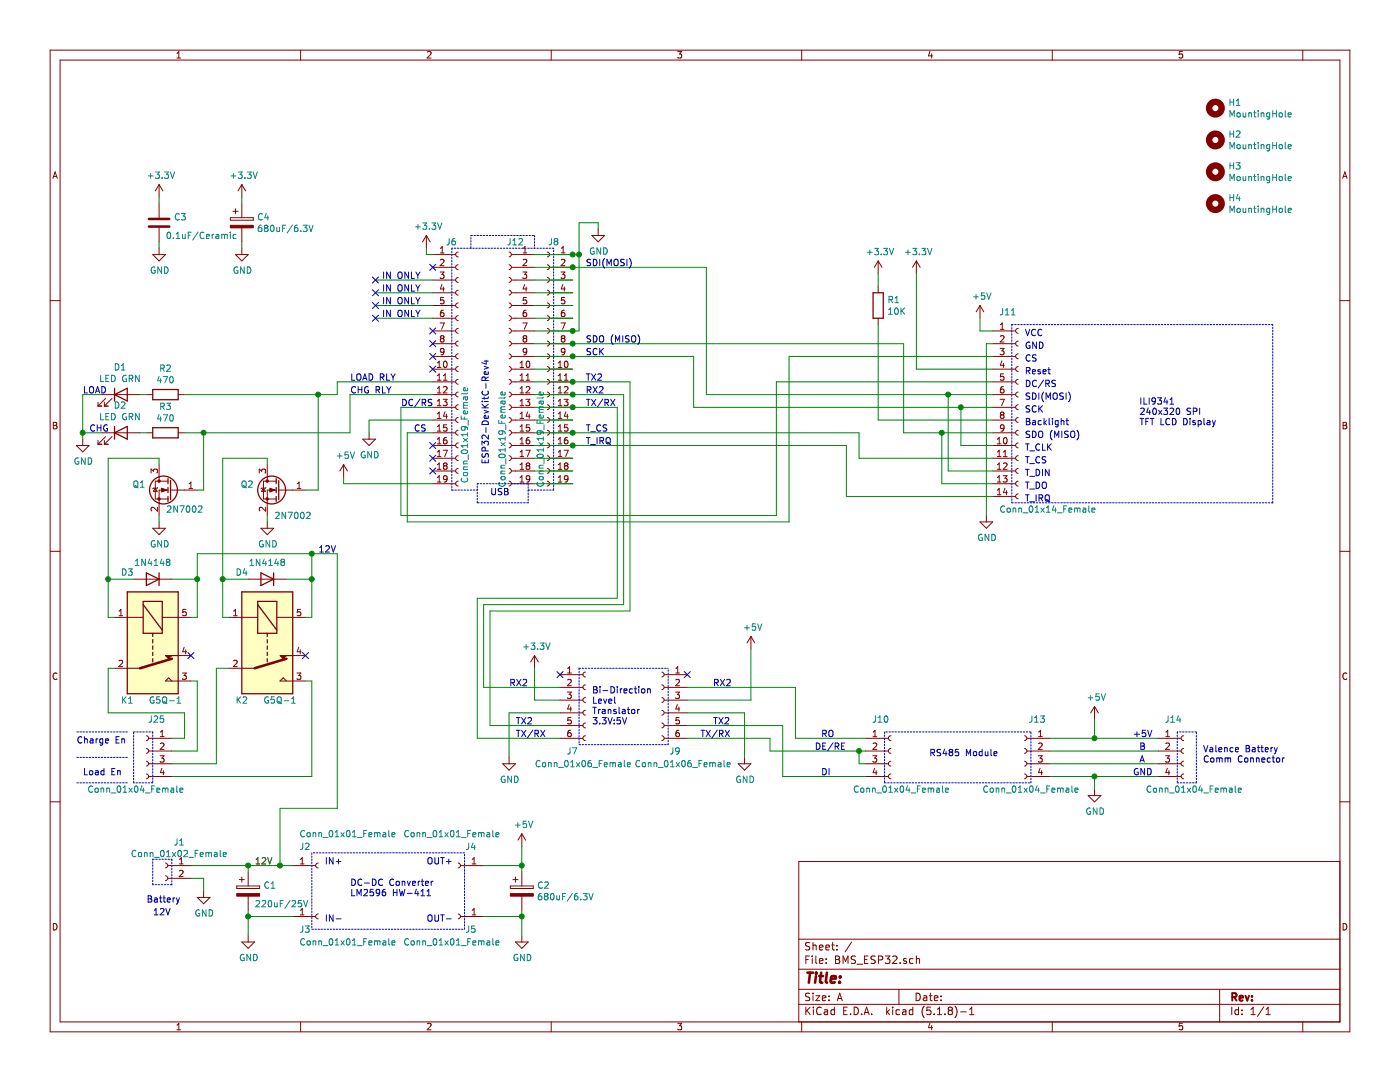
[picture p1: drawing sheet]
EESchema Schematic File Version 4
EELAYER 30 0
EELAYER END
$Descr A 11000 8500
encoding utf-8
Sheet 1 1
Title ""
Date ""
Rev ""
Comp ""
Comment1 ""
Comment2 ""
Comment3 ""
Comment4 ""
$EndDescr
$Comp
L Connector:Conn_01x14_Female J11
U 1 1
P 8000 3200
F 0 "J11" H 7850 3950 50  0000 L CNN
F 1 "Conn_01x14_Female" H 7850 2400 50  0000 L CNN
F 2 "Connector_PinSocket_2.54mm:PinSocket_1x14_P2.54mm_Vertical" H 8000 3200 50  0001 C CNN
F 3 "~" H 8000 3200 50  0001 C CNN
	1    8000 3200
	1    0    0    -1  
$EndComp
$Comp
L Connector:Conn_01x04_Female J10
U 1 1
P 7000 5900
F 0 "J10" H 6850 6150 50  0000 L CNN
F 1 "Conn_01x04_Female" H 6700 5600 50  0000 L CNN
F 2 "Connector_PinSocket_2.54mm:PinSocket_1x04_P2.54mm_Vertical" H 7000 5900 50  0001 C CNN
F 3 "~" H 7000 5900 50  0001 C CNN
	1    7000 5900
	1    0    0    -1  
$EndComp
$Comp
L Connector:Conn_01x04_Female J13
U 1 1
P 8050 5900
F 0 "J13" H 7950 6150 50  0000 C CNN
F 1 "Conn_01x04_Female" H 8000 5600 50  0000 C CNN
F 2 "Connector_PinSocket_2.54mm:PinSocket_1x04_P2.54mm_Vertical" H 8050 5900 50  0001 C CNN
F 3 "~" H 8050 5900 50  0001 C CNN
	1    8050 5900
	-1   0    0    -1  
$EndComp
$Comp
L Connector:Conn_01x04_Female J14
U 1 1
P 9300 5900
F 0 "J14" H 9150 6150 50  0000 L CNN
F 1 "Conn_01x04_Female" H 9000 5600 50  0000 L CNN
F 2 "TerminalBlock_Phoenix:TerminalBlock_Phoenix_MKDS-1,5-4-5.08_1x04_P5.08mm_Horizontal" H 9300 5900 50  0001 C CNN
F 3 "~" H 9300 5900 50  0001 C CNN
	1    9300 5900
	1    0    0    -1  
$EndComp
$Comp
L Device:CP C1
U 1 1
P 1950 7000
F 0 "C1" H 2068 7046 50  0000 L CNN
F 1 "220uF/25V" H 2000 6900 50  0000 L CNN
F 2 "Capacitor_THT:CP_Radial_D7.5mm_P2.50mm" H 1988 6850 50  0001 C CNN
F 3 "~" H 1950 7000 50  0001 C CNN
	1    1950 7000
	1    0    0    -1  
$EndComp
$Comp
L Device:CP C2
U 1 1
P 4100 7000
F 0 "C2" H 4218 7046 50  0000 L CNN
F 1 "680uF/6.3V" H 4218 6955 50  0000 L CNN
F 2 "Capacitor_THT:CP_Radial_D7.5mm_P2.50mm" H 4138 6850 50  0001 C CNN
F 3 "~" H 4100 7000 50  0001 C CNN
	1    4100 7000
	1    0    0    -1  
$EndComp
Text Notes 9450 6000 0    50   ~ 0
Valence Battery\nComm Connector
Text Notes 7300 5950 0    50   ~ 0
RS485 Module
Text Notes 8950 3350 0    50   ~ 0
ILI9341\n240x320 SPI\nTFT LCD Display
$Comp
L Connector:Conn_01x01_Female J2
U 1 1
P 2500 6800
F 0 "J2" H 2350 6950 50  0000 L CNN
F 1 "Conn_01x01_Female" H 2350 7050 50  0000 L CNN
F 2 "Connector_PinSocket_2.54mm:PinSocket_1x01_P2.54mm_Vertical" H 2500 6800 50  0001 C CNN
F 3 "~" H 2500 6800 50  0001 C CNN
	1    2500 6800
	1    0    0    -1  
$EndComp
$Comp
L Connector:Conn_01x01_Female J3
U 1 1
P 2500 7200
F 0 "J3" H 2350 7100 50  0000 L CNN
F 1 "Conn_01x01_Female" H 2350 7000 50  0000 L CNN
F 2 "Connector_PinSocket_2.54mm:PinSocket_1x01_P2.54mm_Vertical" H 2500 7200 50  0001 C CNN
F 3 "~" H 2500 7200 50  0001 C CNN
	1    2500 7200
	1    0    0    -1  
$EndComp
$Comp
L Connector:Conn_01x01_Female J4
U 1 1
P 3600 6800
F 0 "J4" H 3500 6950 50  0000 C CNN
F 1 "Conn_01x01_Female" H 3650 7050 50  0000 C CNN
F 2 "Connector_PinSocket_2.54mm:PinSocket_1x01_P2.54mm_Vertical" H 3600 6800 50  0001 C CNN
F 3 "~" H 3600 6800 50  0001 C CNN
	1    3600 6800
	-1   0    0    -1  
$EndComp
$Comp
L Connector:Conn_01x01_Female J5
U 1 1
P 3600 7200
F 0 "J5" H 3500 7100 50  0000 C CNN
F 1 "Conn_01x01_Female" H 3650 7000 50  0000 C CNN
F 2 "Connector_PinSocket_2.54mm:PinSocket_1x01_P2.54mm_Vertical" H 3600 7200 50  0001 C CNN
F 3 "~" H 3600 7200 50  0001 C CNN
	1    3600 7200
	-1   0    0    -1  
$EndComp
Text Notes 2750 7050 0    50   ~ 0
DC-DC Converter\nLM2596 HW-411
Text Notes 2550 6800 0    50   ~ 0
IN+
Text Notes 2550 7250 0    50   ~ 0
IN-
Text Notes 3350 6800 0    50   ~ 0
OUT+
Text Notes 3350 7250 0    50   ~ 0
OUT-
Text Notes 4650 5700 0    50   ~ 0
Bi-Direction\nLevel\nTranslator\n3.3V:5V
Wire Wire Line
	4100 6800 4100 6850
Wire Wire Line
	4100 7200 4100 7150
$Comp
L Connector:Conn_01x06_Female J7
U 1 1
P 4600 5500
F 0 "J7" H 4450 5100 50  0000 L CNN
F 1 "Conn_01x06_Female" H 4200 5000 50  0000 L CNN
F 2 "Connector_PinSocket_2.54mm:PinSocket_1x06_P2.54mm_Vertical" H 4600 5500 50  0001 C CNN
F 3 "~" H 4600 5500 50  0001 C CNN
	1    4600 5500
	1    0    0    -1  
$EndComp
$Comp
L Connector:Conn_01x06_Female J9
U 1 1
P 5200 5500
F 0 "J9" H 5050 5100 50  0000 L CNN
F 1 "Conn_01x06_Female" H 4650 5000 50  0000 L CNN
F 2 "Connector_PinSocket_2.54mm:PinSocket_1x06_P2.54mm_Vertical" H 5200 5500 50  0001 C CNN
F 3 "~" H 5200 5500 50  0001 C CNN
	1    5200 5500
	-1   0    0    -1  
$EndComp
Wire Wire Line
	5850 5600 5400 5600
Wire Wire Line
	1950 7200 1950 7150
Wire Wire Line
	2300 6800 2200 6800
Wire Wire Line
	1950 6800 1950 6850
Wire Wire Line
	6800 6000 6750 6000
Wire Wire Line
	6750 6000 6750 5900
Wire Wire Line
	6750 5900 6800 5900
Wire Wire Line
	5400 5400 6250 5400
Wire Wire Line
	5400 5800 6050 5800
Wire Wire Line
	6750 5900 6050 5900
Wire Wire Line
	6050 5900 6050 5800
Connection ~ 6750 5900
Wire Wire Line
	5400 5700 6150 5700
Wire Wire Line
	6150 5700 6150 6100
Wire Wire Line
	6150 6100 6800 6100
Wire Wire Line
	4400 5700 3850 5700
Wire Wire Line
	4400 5800 3750 5800
$Comp
L power:GND #PWR02
U 1 1
P 1950 7350
F 0 "#PWR02" H 1950 7100 50  0001 C CNN
F 1 "GND" H 1955 7177 50  0000 C CNN
F 2 "" H 1950 7350 50  0001 C CNN
F 3 "" H 1950 7350 50  0001 C CNN
	1    1950 7350
	1    0    0    -1  
$EndComp
$Comp
L power:GND #PWR05
U 1 1
P 4100 7350
F 0 "#PWR05" H 4100 7100 50  0001 C CNN
F 1 "GND" H 4105 7177 50  0000 C CNN
F 2 "" H 4100 7350 50  0001 C CNN
F 3 "" H 4100 7350 50  0001 C CNN
	1    4100 7350
	1    0    0    -1  
$EndComp
$Comp
L power:GND #PWR04
U 1 1
P 4000 5950
F 0 "#PWR04" H 4000 5700 50  0001 C CNN
F 1 "GND" H 4005 5777 50  0000 C CNN
F 2 "" H 4000 5950 50  0001 C CNN
F 3 "" H 4000 5950 50  0001 C CNN
	1    4000 5950
	1    0    0    -1  
$EndComp
Wire Wire Line
	4000 5950 4000 5600
Wire Wire Line
	4000 5600 4400 5600
Wire Wire Line
	8250 6100 8600 6100
Wire Wire Line
	3800 7200 4100 7200
$Comp
L power:GND #PWR06
U 1 1
P 5850 5950
F 0 "#PWR06" H 5850 5700 50  0001 C CNN
F 1 "GND" H 5855 5777 50  0000 C CNN
F 2 "" H 5850 5950 50  0001 C CNN
F 3 "" H 5850 5950 50  0001 C CNN
	1    5850 5950
	1    0    0    -1  
$EndComp
$Comp
L power:GND #PWR09
U 1 1
P 8600 6200
F 0 "#PWR09" H 8600 5950 50  0001 C CNN
F 1 "GND" H 8605 6027 50  0000 C CNN
F 2 "" H 8600 6200 50  0001 C CNN
F 3 "" H 8600 6200 50  0001 C CNN
	1    8600 6200
	1    0    0    -1  
$EndComp
$Comp
L power:GND #PWR08
U 1 1
P 7750 4050
F 0 "#PWR08" H 7750 3800 50  0001 C CNN
F 1 "GND" H 7755 3877 50  0000 C CNN
F 2 "" H 7750 4050 50  0001 C CNN
F 3 "" H 7750 4050 50  0001 C CNN
	1    7750 4050
	1    0    0    -1  
$EndComp
Wire Wire Line
	5850 5950 5850 5600
Wire Wire Line
	8600 6200 8600 6100
Wire Wire Line
	4100 7350 4100 7200
Connection ~ 4100 7200
Wire Wire Line
	1950 7350 1950 7200
Connection ~ 1950 7200
$Comp
L Connector:Conn_01x02_Female J1
U 1 1
P 1300 6800
F 0 "J1" H 1192 6985 50  0000 C CNN
F 1 "Conn_01x02_Female" H 1192 6894 50  0000 C CNN
F 2 "TerminalBlock_Phoenix:TerminalBlock_Phoenix_MKDS-1,5-2-5.08_1x02_P5.08mm_Horizontal" H 1300 6800 50  0001 C CNN
F 3 "~" H 1300 6800 50  0001 C CNN
	1    1300 6800
	-1   0    0    -1  
$EndComp
Text Notes 1150 7100 0    50   ~ 0
Battery
$Comp
L power:GND #PWR01
U 1 1
P 1600 7000
F 0 "#PWR01" H 1600 6750 50  0001 C CNN
F 1 "GND" H 1605 6827 50  0000 C CNN
F 2 "" H 1600 7000 50  0001 C CNN
F 3 "" H 1600 7000 50  0001 C CNN
	1    1600 7000
	1    0    0    -1  
$EndComp
Wire Wire Line
	1500 6800 1950 6800
Connection ~ 1950 6800
Wire Wire Line
	1500 6900 1600 6900
Wire Wire Line
	1600 6900 1600 7000
$Comp
L Device:R R1
U 1 1
P 6900 2400
F 0 "R1" H 6970 2446 50  0000 L CNN
F 1 "10K" H 6970 2355 50  0000 L CNN
F 2 "Resistor_THT:R_Axial_DIN0309_L9.0mm_D3.2mm_P12.70mm_Horizontal" V 6830 2400 50  0001 C CNN
F 3 "~" H 6900 2400 50  0001 C CNN
	1    6900 2400
	1    0    0    -1  
$EndComp
Text Notes 8050 2850 0    50   ~ 0
CS
Text Notes 8050 2950 0    50   ~ 0
Reset
Text Notes 8050 2650 0    50   ~ 0
VCC
Text Notes 8050 3050 0    50   ~ 0
DC/RS
Text Notes 8050 3150 0    50   ~ 0
SDI(MOSI)
Text Notes 8050 3250 0    50   ~ 0
SCK
Text Notes 8050 3350 0    50   ~ 0
Backlight
Text Notes 8050 3450 0    50   ~ 0
SDO (MISO)
Text Notes 8900 5800 0    50   ~ 0
+5V
Text Notes 8900 6100 0    50   ~ 0
GND
Text Notes 8950 6000 0    50   ~ 0
A
Text Notes 8950 5900 0    50   ~ 0
B
Text Notes 6450 6100 0    50   ~ 0
DI
Text Notes 6450 5800 0    50   ~ 0
RO
Text Notes 6400 5900 0    50   ~ 0
DE/RE
Text Notes 4000 5400 0    50   ~ 0
RX2
Text Notes 4050 5700 0    50   ~ 0
TX2
Text Notes 4050 5800 0    50   ~ 0
TX/RX
Wire Wire Line
	7750 4050 7750 2700
Wire Wire Line
	7750 2700 7800 2700
Text Notes 8050 2750 0    50   ~ 0
GND
Wire Wire Line
	7800 3500 7550 3500
Wire Wire Line
	7800 3700 7450 3700
Wire Wire Line
	7800 3800 7400 3800
$Comp
L Mechanical:MountingHole H1
U 1 1
P 9550 850
F 0 "H1" H 9650 896 50  0000 L CNN
F 1 "MountingHole" H 9650 805 50  0000 L CNN
F 2 "MountingHole:MountingHole_3.5mm" H 9550 850 50  0001 C CNN
F 3 "~" H 9550 850 50  0001 C CNN
	1    9550 850 
	1    0    0    -1  
$EndComp
$Comp
L Mechanical:MountingHole H2
U 1 1
P 9550 1100
F 0 "H2" H 9650 1146 50  0000 L CNN
F 1 "MountingHole" H 9650 1055 50  0000 L CNN
F 2 "MountingHole:MountingHole_3.5mm" H 9550 1100 50  0001 C CNN
F 3 "~" H 9550 1100 50  0001 C CNN
	1    9550 1100
	1    0    0    -1  
$EndComp
$Comp
L Mechanical:MountingHole H3
U 1 1
P 9550 1350
F 0 "H3" H 9650 1396 50  0000 L CNN
F 1 "MountingHole" H 9650 1305 50  0000 L CNN
F 2 "MountingHole:MountingHole_3.5mm" H 9550 1350 50  0001 C CNN
F 3 "~" H 9550 1350 50  0001 C CNN
	1    9550 1350
	1    0    0    -1  
$EndComp
$Comp
L Mechanical:MountingHole H4
U 1 1
P 9550 1600
F 0 "H4" H 9650 1646 50  0000 L CNN
F 1 "MountingHole" H 9650 1555 50  0000 L CNN
F 2 "MountingHole:MountingHole_3.5mm" H 9550 1600 50  0001 C CNN
F 3 "~" H 9550 1600 50  0001 C CNN
	1    9550 1600
	1    0    0    -1  
$EndComp
$Comp
L Connector:Conn_01x04_Female J25
U 1 1
P 1150 5900
F 0 "J25" H 1000 6150 50  0000 L CNN
F 1 "Conn_01x04_Female" H 850 5600 50  0000 L CNN
F 2 "TerminalBlock_Phoenix:TerminalBlock_Phoenix_MKDS-1,5-4-5.08_1x04_P5.08mm_Horizontal" H 1150 5900 50  0001 C CNN
F 3 "~" H 1150 5900 50  0001 C CNN
	1    1150 5900
	-1   0    0    -1  
$EndComp
Text Notes 600  5850 0    50   ~ 0
Charge En
Text Notes 650  6100 0    50   ~ 0
Load En
$Comp
L Relay:G5Q-1 K1
U 1 1
P 1200 5050
F 0 "K1" V 1650 4850 50  0000 C CNN
F 1 "G5Q-1" V 1650 5150 50  0000 C CNN
F 2 "Relay_THT:Relay_SPDT_Omron-G5Q-1" H 1650 5000 50  0001 L CNN
F 3 "https://www.omron.com/ecb/products/pdf/en-g5q.pdf" H 1200 5050 50  0001 L CNN
	1    1200 5050
	0    1    1    0   
$EndComp
$Comp
L Relay:G5Q-1 K2
U 1 1
P 2100 5050
F 0 "K2" V 2550 4850 50  0000 C CNN
F 1 "G5Q-1" V 2550 5150 50  0000 C CNN
F 2 "Relay_THT:Relay_SPDT_Omron-G5Q-1" H 2550 5000 50  0001 L CNN
F 3 "https://www.omron.com/ecb/products/pdf/en-g5q.pdf" H 2100 5050 50  0001 L CNN
	1    2100 5050
	0    1    1    0   
$EndComp
Wire Wire Line
	900  5250 850  5250
Wire Wire Line
	850  5250 850  5600
Wire Wire Line
	850  5600 1450 5600
Wire Wire Line
	1450 5600 1450 5800
Wire Wire Line
	1450 5800 1350 5800
Wire Wire Line
	1500 5350 1550 5350
Wire Wire Line
	1550 5350 1550 5900
Wire Wire Line
	1550 5900 1350 5900
Wire Wire Line
	1800 5250 1700 5250
Wire Wire Line
	1700 5250 1700 6000
Wire Wire Line
	1700 6000 1350 6000
Wire Wire Line
	2400 5350 2450 5350
Wire Wire Line
	2450 5350 2450 6100
Wire Wire Line
	2450 6100 1350 6100
$Comp
L power:GND #PWR012
U 1 1
P 1250 4100
F 0 "#PWR012" H 1250 3850 50  0001 C CNN
F 1 "GND" H 1255 3927 50  0000 C CNN
F 2 "" H 1250 4100 50  0001 C CNN
F 3 "" H 1250 4100 50  0001 C CNN
	1    1250 4100
	1    0    0    -1  
$EndComp
$Comp
L power:GND #PWR013
U 1 1
P 2100 4100
F 0 "#PWR013" H 2100 3850 50  0001 C CNN
F 1 "GND" H 2105 3927 50  0000 C CNN
F 2 "" H 2100 4100 50  0001 C CNN
F 3 "" H 2100 4100 50  0001 C CNN
	1    2100 4100
	1    0    0    -1  
$EndComp
Wire Wire Line
	1250 4050 1250 4100
Wire Wire Line
	2100 4050 2100 4100
$Comp
L Transistor_FET:2N7002 Q1
U 1 1
P 1350 3850
F 0 "Q1" H 1555 3896 50  0000 L CNN
F 1 "2N7002" H 1100 3700 50  0000 L CNN
F 2 "Package_TO_SOT_SMD:SOT-23" H 1550 3775 50  0001 L CIN
F 3 "https://www.onsemi.com/pub/Collateral/NDS7002A-D.PDF" H 1350 3850 50  0001 L CNN
	1    1350 3850
	-1   0    0    -1  
$EndComp
$Comp
L Transistor_FET:2N7002 Q2
U 1 1
P 2200 3850
F 0 "Q2" H 2405 3896 50  0000 L CNN
F 1 "2N7002" H 1950 3650 50  0000 L CNN
F 2 "Package_TO_SOT_SMD:SOT-23" H 2400 3775 50  0001 L CIN
F 3 "https://www.onsemi.com/pub/Collateral/NDS7002A-D.PDF" H 2200 3850 50  0001 L CNN
	1    2200 3850
	-1   0    0    -1  
$EndComp
$Comp
L Diode:1N4148 D3
U 1 1
P 1200 4550
F 0 "D3" H 1400 4500 50  0000 C CNN
F 1 "1N4148" H 1200 4424 50  0000 C CNN
F 2 "Diode_THT:D_DO-35_SOD27_P7.62mm_Horizontal" H 1200 4375 50  0001 C CNN
F 3 "https://assets.nexperia.com/documents/data-sheet/1N4148_1N4448.pdf" H 1200 4550 50  0001 C CNN
	1    1200 4550
	-1   0    0    1   
$EndComp
$Comp
L Diode:1N4148 D4
U 1 1
P 2100 4550
F 0 "D4" H 2300 4500 50  0000 C CNN
F 1 "1N4148" H 2100 4424 50  0000 C CNN
F 2 "Diode_THT:D_DO-35_SOD27_P7.62mm_Horizontal" H 2100 4375 50  0001 C CNN
F 3 "https://assets.nexperia.com/documents/data-sheet/1N4148_1N4448.pdf" H 2100 4550 50  0001 C CNN
	1    2100 4550
	-1   0    0    1   
$EndComp
Wire Wire Line
	1350 4550 1550 4550
Wire Wire Line
	1550 4550 1550 4850
Wire Wire Line
	1550 4850 1500 4850
Wire Wire Line
	2250 4550 2450 4550
Wire Wire Line
	2450 4550 2450 4850
Wire Wire Line
	2450 4850 2400 4850
Wire Wire Line
	1800 4850 1750 4850
Wire Wire Line
	1750 4850 1750 4550
Wire Wire Line
	1750 4550 1950 4550
Wire Wire Line
	900  4850 850  4850
Wire Wire Line
	850  4850 850  4550
Wire Wire Line
	850  4550 1050 4550
Wire Wire Line
	1250 3650 1250 3600
Wire Wire Line
	1250 3600 850  3600
Wire Wire Line
	850  3600 850  4550
Connection ~ 850  4550
Wire Wire Line
	2100 3650 2100 3600
Wire Wire Line
	2100 3600 1750 3600
Wire Wire Line
	1750 3600 1750 4550
Connection ~ 1750 4550
Wire Wire Line
	1550 4550 1550 4350
Wire Wire Line
	1550 4350 2450 4350
Wire Wire Line
	2450 4350 2450 4550
Connection ~ 1550 4550
Connection ~ 2450 4550
Wire Wire Line
	2450 4350 2650 4350
Wire Wire Line
	2650 4350 2650 6350
Connection ~ 2450 4350
Wire Wire Line
	1600 3850 1550 3850
Text Notes 2750 3100 0    50   ~ 0
CHG RLY
Text Notes 2750 3000 0    50   ~ 0
LOAD RLY
$Comp
L Device:LED D1
U 1 1
P 950 3100
F 0 "D1" H 943 3317 50  0000 C CNN
F 1 "LED GRN" H 943 3226 50  0000 C CNN
F 2 "LED_THT:LED_D5.0mm" H 950 3100 50  0001 C CNN
F 3 "~" H 950 3100 50  0001 C CNN
	1    950  3100
	1    0    0    -1  
$EndComp
$Comp
L Device:LED D2
U 1 1
P 950 3400
F 0 "D2" H 943 3617 50  0000 C CNN
F 1 "LED GRN" H 943 3526 50  0000 C CNN
F 2 "LED_THT:LED_D5.0mm" H 950 3400 50  0001 C CNN
F 3 "~" H 950 3400 50  0001 C CNN
	1    950  3400
	1    0    0    -1  
$EndComp
$Comp
L Device:R R2
U 1 1
P 1300 3100
F 0 "R2" V 1093 3100 50  0000 C CNN
F 1 "470" V 1184 3100 50  0000 C CNN
F 2 "Resistor_SMD:R_0805_2012Metric" V 1230 3100 50  0001 C CNN
F 3 "~" H 1300 3100 50  0001 C CNN
	1    1300 3100
	0    1    1    0   
$EndComp
$Comp
L Device:R R3
U 1 1
P 1300 3400
F 0 "R3" V 1093 3400 50  0000 C CNN
F 1 "470" V 1184 3400 50  0000 C CNN
F 2 "Resistor_SMD:R_0805_2012Metric" V 1230 3400 50  0001 C CNN
F 3 "~" H 1300 3400 50  0001 C CNN
	1    1300 3400
	0    1    1    0   
$EndComp
$Comp
L power:GND #PWR011
U 1 1
P 650 3450
F 0 "#PWR011" H 650 3200 50  0001 C CNN
F 1 "GND" H 655 3277 50  0000 C CNN
F 2 "" H 650 3450 50  0001 C CNN
F 3 "" H 650 3450 50  0001 C CNN
	1    650  3450
	1    0    0    -1  
$EndComp
Wire Wire Line
	650  3450 650  3400
Wire Wire Line
	650  3100 800  3100
Wire Wire Line
	800  3400 650  3400
Connection ~ 650  3400
Wire Wire Line
	650  3400 650  3100
Wire Wire Line
	1150 3100 1100 3100
Wire Wire Line
	1150 3400 1100 3400
Wire Wire Line
	1450 3400 1600 3400
Text Notes 700  3400 0    50   ~ 0
CHG
Text Notes 650  3100 0    50   ~ 0
LOAD
NoConn ~ 1500 5150
NoConn ~ 2400 5150
Text Notes 1200 7200 0    50   ~ 0
12V
Wire Wire Line
	3800 6800 4100 6800
Wire Wire Line
	2200 6800 2200 6350
Wire Wire Line
	2200 6350 2650 6350
$Comp
L Connector:Conn_01x19_Female J6
U 1 1
P 3600 2900
F 0 "J6" H 3500 3900 50  0000 L CNN
F 1 "Conn_01x19_Female" V 3650 2000 50  0000 L CNN
F 2 "Connector_PinSocket_2.54mm:PinSocket_1x19_P2.54mm_Vertical" H 3600 2900 50  0001 C CNN
F 3 "~" H 3600 2900 50  0001 C CNN
	1    3600 2900
	1    0    0    -1  
$EndComp
$Comp
L Connector:Conn_01x19_Female J8
U 1 1
P 4300 2900
F 0 "J8" H 4250 3900 50  0000 C CNN
F 1 "Conn_01x19_Female" V 4350 2350 50  0000 C CNN
F 2 "Connector_PinSocket_2.54mm:PinSocket_1x19_P2.54mm_Vertical" H 4300 2900 50  0001 C CNN
F 3 "~" H 4300 2900 50  0001 C CNN
	1    4300 2900
	-1   0    0    -1  
$EndComp
Text Notes 3850 3650 1    50   ~ 0
ESP32-DevKitC-Rev4
Wire Wire Line
	3400 3200 3150 3200
Wire Wire Line
	3150 3200 3150 4050
Wire Wire Line
	3150 4050 6100 4050
Wire Wire Line
	6100 4050 6100 3000
Wire Wire Line
	6100 3000 7800 3000
Wire Wire Line
	3400 3400 3200 3400
Wire Wire Line
	3200 3400 3200 4100
Wire Wire Line
	3200 4100 6200 4100
Wire Wire Line
	6200 4100 6200 2800
Wire Wire Line
	6200 2800 7800 2800
Wire Wire Line
	1600 3400 2750 3400
Wire Wire Line
	2750 3400 2750 3100
Wire Wire Line
	2750 3100 3400 3100
Connection ~ 1600 3400
Wire Wire Line
	1600 3400 1600 3850
Wire Wire Line
	1450 3100 2500 3100
Wire Wire Line
	2650 3000 2650 3100
Wire Wire Line
	2650 3000 3400 3000
Wire Wire Line
	4500 3000 4950 3000
Wire Wire Line
	4950 3000 4950 4800
Wire Wire Line
	4950 4800 3850 4800
Wire Wire Line
	3850 4800 3850 5700
Wire Wire Line
	4500 3100 4900 3100
Wire Wire Line
	4900 3100 4900 4750
Wire Wire Line
	4900 4750 3800 4750
Wire Wire Line
	3800 4750 3800 5400
Wire Wire Line
	3800 5400 4400 5400
Wire Wire Line
	4500 3200 4850 3200
Wire Wire Line
	4850 3200 4850 4700
Wire Wire Line
	4850 4700 3750 4700
Wire Wire Line
	3750 4700 3750 5800
$Comp
L power:+3.3V #PWR018
U 1 1
P 3350 1950
F 0 "#PWR018" H 3350 1800 50  0001 C CNN
F 1 "+3.3V" H 3365 2123 50  0000 C CNN
F 2 "" H 3350 1950 50  0001 C CNN
F 3 "" H 3350 1950 50  0001 C CNN
	1    3350 1950
	1    0    0    -1  
$EndComp
$Comp
L power:+3.3V #PWR027
U 1 1
P 7200 2150
F 0 "#PWR027" H 7200 2000 50  0001 C CNN
F 1 "+3.3V" H 7215 2323 50  0000 C CNN
F 2 "" H 7200 2150 50  0001 C CNN
F 3 "" H 7200 2150 50  0001 C CNN
	1    7200 2150
	1    0    0    -1  
$EndComp
$Comp
L power:+3.3V #PWR020
U 1 1
P 4200 5250
F 0 "#PWR020" H 4200 5100 50  0001 C CNN
F 1 "+3.3V" H 4215 5423 50  0000 C CNN
F 2 "" H 4200 5250 50  0001 C CNN
F 3 "" H 4200 5250 50  0001 C CNN
	1    4200 5250
	1    0    0    -1  
$EndComp
Wire Wire Line
	4200 5250 4200 5500
Wire Wire Line
	4200 5500 4400 5500
$Comp
L power:+5V #PWR019
U 1 1
P 4100 6650
F 0 "#PWR019" H 4100 6500 50  0001 C CNN
F 1 "+5V" H 4115 6823 50  0000 C CNN
F 2 "" H 4100 6650 50  0001 C CNN
F 3 "" H 4100 6650 50  0001 C CNN
	1    4100 6650
	1    0    0    -1  
$EndComp
$Comp
L power:+5V #PWR029
U 1 1
P 8600 5650
F 0 "#PWR029" H 8600 5500 50  0001 C CNN
F 1 "+5V" H 8615 5823 50  0000 C CNN
F 2 "" H 8600 5650 50  0001 C CNN
F 3 "" H 8600 5650 50  0001 C CNN
	1    8600 5650
	1    0    0    -1  
$EndComp
$Comp
L power:+5V #PWR028
U 1 1
P 7700 2500
F 0 "#PWR028" H 7700 2350 50  0001 C CNN
F 1 "+5V" H 7715 2673 50  0000 C CNN
F 2 "" H 7700 2500 50  0001 C CNN
F 3 "" H 7700 2500 50  0001 C CNN
	1    7700 2500
	1    0    0    -1  
$EndComp
Wire Wire Line
	7700 2500 7700 2600
Wire Wire Line
	7700 2600 7800 2600
Wire Wire Line
	7200 2900 7800 2900
Wire Wire Line
	8250 5800 8600 5800
Wire Wire Line
	8600 5650 8600 5800
Wire Wire Line
	4100 6650 4100 6800
Connection ~ 4100 6800
$Comp
L power:+5V #PWR023
U 1 1
P 5900 5100
F 0 "#PWR023" H 5900 4950 50  0001 C CNN
F 1 "+5V" H 5915 5273 50  0000 C CNN
F 2 "" H 5900 5100 50  0001 C CNN
F 3 "" H 5900 5100 50  0001 C CNN
	1    5900 5100
	1    0    0    -1  
$EndComp
Wire Wire Line
	5900 5100 5900 5500
Wire Wire Line
	5400 5500 5900 5500
Text Notes 3250 3400 0    50   ~ 0
CS
Text Notes 3150 3200 0    50   ~ 0
DC/RS
Text Notes 4600 2100 0    50   ~ 0
SDI(MOSI)
Text Notes 4600 2800 0    50   ~ 0
SCK
Text Notes 4600 2700 0    50   ~ 0
SDO (MISO)
Text Notes 4600 3100 0    50   ~ 0
RX2
Text Notes 4600 3000 0    50   ~ 0
TX2
Text Notes 4600 3200 0    50   ~ 0
TX/RX
$Comp
L power:+5V #PWR016
U 1 1
P 2700 3750
F 0 "#PWR016" H 2700 3600 50  0001 C CNN
F 1 "+5V" H 2715 3923 50  0000 C CNN
F 2 "" H 2700 3750 50  0001 C CNN
F 3 "" H 2700 3750 50  0001 C CNN
	1    2700 3750
	1    0    0    -1  
$EndComp
Wire Wire Line
	3350 1950 3350 2000
Wire Wire Line
	3350 2000 3400 2000
$Comp
L power:GND #PWR017
U 1 1
P 2900 3400
F 0 "#PWR017" H 2900 3150 50  0001 C CNN
F 1 "GND" H 2905 3227 50  0000 C CNN
F 2 "" H 2900 3400 50  0001 C CNN
F 3 "" H 2900 3400 50  0001 C CNN
	1    2900 3400
	1    0    0    -1  
$EndComp
Wire Wire Line
	2900 3400 2900 3300
Wire Wire Line
	2900 3300 3400 3300
$Comp
L power:GND #PWR021
U 1 1
P 4700 1800
F 0 "#PWR021" H 4700 1550 50  0001 C CNN
F 1 "GND" H 4705 1627 50  0000 C CNN
F 2 "" H 4700 1800 50  0001 C CNN
F 3 "" H 4700 1800 50  0001 C CNN
	1    4700 1800
	1    0    0    -1  
$EndComp
Wire Wire Line
	4500 2000 4550 2000
Wire Wire Line
	4550 2000 4550 1750
Wire Wire Line
	4550 1750 4700 1750
Wire Wire Line
	4700 1750 4700 1800
Wire Wire Line
	4500 2600 4550 2600
Wire Wire Line
	4550 2600 4550 2000
Connection ~ 4550 2000
Wire Wire Line
	5550 2100 5550 3100
Wire Wire Line
	5550 3100 7450 3100
Wire Wire Line
	4500 2100 5550 2100
Wire Wire Line
	5450 2800 5450 3200
Wire Wire Line
	5450 3200 7550 3200
Wire Wire Line
	4500 2800 5450 2800
Wire Wire Line
	7100 2700 7100 3400
Wire Wire Line
	7100 3400 7400 3400
Wire Wire Line
	4500 2700 7100 2700
Wire Wire Line
	2700 3750 2700 3800
Wire Wire Line
	2700 3800 3400 3800
Wire Wire Line
	6250 5800 6250 5400
Wire Wire Line
	6250 5800 6800 5800
Text Notes 5600 5400 0    50   ~ 0
RX2
Text Notes 5600 5700 0    50   ~ 0
TX2
Text Notes 5500 5800 0    50   ~ 0
TX/RX
NoConn ~ 4400 5300
NoConn ~ 5400 5300
NoConn ~ 3400 2100
NoConn ~ 3400 3700
Text Notes 3000 2200 0    50   ~ 0
IN ONLY
Text Notes 3000 2300 0    50   ~ 0
IN ONLY
Text Notes 3000 2400 0    50   ~ 0
IN ONLY
Text Notes 3000 2500 0    50   ~ 0
IN ONLY
NoConn ~ 3400 3500
NoConn ~ 3400 3600
Text Notes 3850 3900 0    50   ~ 0
USB
Wire Notes Line
	3750 3800 4150 3800
Wire Notes Line
	4150 3800 4150 3950
Wire Notes Line
	4150 3950 3750 3950
Wire Notes Line
	3750 3950 3750 3800
Wire Notes Line
	4150 3850 4350 3850
Wire Notes Line
	4350 3850 4350 1950
Wire Notes Line
	4350 1950 3550 1950
Wire Notes Line
	3550 1950 3550 3850
Wire Notes Line
	3550 3850 3750 3850
Wire Notes Line
	4550 5250 4550 5850
Wire Notes Line
	4550 5850 5250 5850
Wire Notes Line
	5250 5850 5250 5250
Wire Notes Line
	6950 5750 6950 6150
Wire Notes Line
	6950 6150 8100 6150
Wire Notes Line
	8100 6150 8100 5750
Wire Notes Line
	8100 5750 6950 5750
Wire Notes Line
	7950 2550 7950 3950
Wire Notes Line
	7950 3950 10000 3950
Wire Notes Line
	10000 3950 10000 2550
Wire Notes Line
	10000 2550 7950 2550
Wire Notes Line
	2450 6700 2450 7300
Wire Notes Line
	2450 7300 3650 7300
Wire Notes Line
	3650 7300 3650 6700
Wire Notes Line
	3650 6700 2450 6700
Wire Notes Line
	4550 5250 5250 5250
Wire Notes Line
	1350 6750 1350 6950
Wire Notes Line
	1350 6950 1200 6950
Wire Notes Line
	1200 6950 1200 6750
Wire Notes Line
	1200 6750 1350 6750
Wire Notes Line
	1200 5750 1200 6150
Wire Notes Line
	1200 6150 1050 6150
Wire Notes Line
	1050 6150 1050 5750
Wire Notes Line
	1050 5750 1200 5750
Wire Notes Line
	1000 5950 600  5950
Wire Notes Line
	9250 5750 9250 6150
Wire Notes Line
	9250 6150 9400 6150
Wire Notes Line
	9400 6150 9400 5750
Wire Notes Line
	9400 5750 9250 5750
Wire Notes Line
	1000 5750 600  5750
Wire Notes Line
	1000 6150 600  6150
Wire Wire Line
	2500 3850 2500 3100
Wire Wire Line
	2500 3850 2400 3850
Connection ~ 2500 3100
Wire Wire Line
	2500 3100 2650 3100
$Comp
L Device:CP C4
U 1 1
P 1900 1750
F 0 "C4" H 2018 1796 50  0000 L CNN
F 1 "680uF/6.3V" H 2018 1705 50  0000 L CNN
F 2 "Capacitor_THT:CP_Radial_D7.5mm_P2.50mm" H 1938 1600 50  0001 C CNN
F 3 "~" H 1900 1750 50  0001 C CNN
	1    1900 1750
	1    0    0    -1  
$EndComp
$Comp
L power:GND #PWR015
U 1 1
P 1900 1950
F 0 "#PWR015" H 1900 1700 50  0001 C CNN
F 1 "GND" H 1905 1777 50  0000 C CNN
F 2 "" H 1900 1950 50  0001 C CNN
F 3 "" H 1900 1950 50  0001 C CNN
	1    1900 1950
	1    0    0    -1  
$EndComp
$Comp
L power:+3.3V #PWR014
U 1 1
P 1900 1550
F 0 "#PWR014" H 1900 1400 50  0001 C CNN
F 1 "+3.3V" H 1915 1723 50  0000 C CNN
F 2 "" H 1900 1550 50  0001 C CNN
F 3 "" H 1900 1550 50  0001 C CNN
	1    1900 1550
	1    0    0    -1  
$EndComp
Wire Wire Line
	1900 1600 1900 1550
Wire Wire Line
	1900 1950 1900 1900
$Comp
L power:+3.3V #PWR024
U 1 1
P 6900 2150
F 0 "#PWR024" H 6900 2000 50  0001 C CNN
F 1 "+3.3V" H 6915 2323 50  0000 C CNN
F 2 "" H 6900 2150 50  0001 C CNN
F 3 "" H 6900 2150 50  0001 C CNN
	1    6900 2150
	1    0    0    -1  
$EndComp
Wire Wire Line
	7200 2150 7200 2900
Wire Wire Line
	6900 2150 6900 2250
Wire Wire Line
	6900 2550 6900 3300
Wire Wire Line
	6900 3300 7800 3300
Wire Wire Line
	1950 6800 2200 6800
Connection ~ 2200 6800
Wire Wire Line
	1950 7200 2300 7200
Text Notes 2500 4350 0    50   ~ 0
12V
$Comp
L Device:C C3
U 1 1
P 1250 1750
F 0 "C3" H 1365 1796 50  0000 L CNN
F 1 "0.1uF/Ceramic" H 1300 1650 50  0000 L CNN
F 2 "Capacitor_THT:C_Rect_L7.0mm_W2.0mm_P5.00mm" H 1288 1600 50  0001 C CNN
F 3 "~" H 1250 1750 50  0001 C CNN
	1    1250 1750
	1    0    0    -1  
$EndComp
$Comp
L power:+3.3V #PWR03
U 1 1
P 1250 1550
F 0 "#PWR03" H 1250 1400 50  0001 C CNN
F 1 "+3.3V" H 1265 1723 50  0000 C CNN
F 2 "" H 1250 1550 50  0001 C CNN
F 3 "" H 1250 1550 50  0001 C CNN
	1    1250 1550
	1    0    0    -1  
$EndComp
$Comp
L power:GND #PWR07
U 1 1
P 1250 1950
F 0 "#PWR07" H 1250 1700 50  0001 C CNN
F 1 "GND" H 1255 1777 50  0000 C CNN
F 2 "" H 1250 1950 50  0001 C CNN
F 3 "" H 1250 1950 50  0001 C CNN
	1    1250 1950
	1    0    0    -1  
$EndComp
Wire Wire Line
	1250 1600 1250 1550
Wire Wire Line
	1250 1950 1250 1900
Text Label 2000 6800 0    50   ~ 0
12V
Wire Wire Line
	9100 5800 8600 5800
Connection ~ 8600 5800
Wire Wire Line
	9100 5900 8250 5900
Wire Wire Line
	8250 6000 9100 6000
Wire Wire Line
	9100 6100 8600 6100
Connection ~ 8600 6100
Text Notes 8050 3550 0    50   ~ 0
T_CLK
Text Notes 8050 3650 0    50   ~ 0
T_CS
Text Notes 8050 3750 0    50   ~ 0
T_DIN
Text Notes 8050 3850 0    50   ~ 0
T_DO
Text Notes 8050 3950 0    50   ~ 0
T_IRQ
Wire Wire Line
	7550 3500 7550 3200
Connection ~ 7550 3200
Wire Wire Line
	7550 3200 7800 3200
Wire Wire Line
	7450 3700 7450 3100
Connection ~ 7450 3100
Wire Wire Line
	7450 3100 7800 3100
Wire Wire Line
	7400 3800 7400 3400
Connection ~ 7400 3400
Wire Wire Line
	7400 3400 7800 3400
Wire Wire Line
	6750 3600 6750 3400
Wire Wire Line
	6750 3600 7800 3600
Wire Wire Line
	4500 3400 6750 3400
Wire Wire Line
	6650 3900 6650 3500
Wire Wire Line
	6650 3900 7800 3900
Wire Wire Line
	4500 3500 6650 3500
Text Notes 4600 3400 0    50   ~ 0
T_CS
Text Notes 4600 3500 0    50   ~ 0
T_IRQ
NoConn ~ 3400 2600
NoConn ~ 3400 2700
NoConn ~ 3400 2800
NoConn ~ 3400 2900
Wire Wire Line
	3400 2200 2950 2200
Wire Wire Line
	3400 2300 2950 2300
Wire Wire Line
	3400 2400 2950 2400
Wire Wire Line
	3400 2500 2950 2500
NoConn ~ 2950 2200
NoConn ~ 2950 2300
NoConn ~ 2950 2400
NoConn ~ 2950 2500
Wire Notes Line
	3700 1950 3700 1850
Wire Notes Line
	3700 1850 4200 1850
Wire Notes Line
	4200 1850 4200 1950
$Comp
L Connector:Conn_01x19_Female J12
U 1 1
P 4000 2900
F 0 "J12" H 3950 3900 50  0000 C CNN
F 1 "Conn_01x19_Female" V 4050 2350 50  0000 C CNN
F 2 "Connector_PinSocket_2.54mm:PinSocket_1x19_P2.54mm_Vertical" H 4000 2900 50  0001 C CNN
F 3 "~" H 4000 2900 50  0001 C CNN
	1    4000 2900
	-1   0    0    -1  
$EndComp
Wire Wire Line
	4200 2000 4500 2000
Connection ~ 4500 2000
Wire Wire Line
	4200 2100 4500 2100
Connection ~ 4500 2100
Wire Wire Line
	4200 2200 4500 2200
Wire Wire Line
	4200 2300 4500 2300
Wire Wire Line
	4200 2400 4500 2400
Wire Wire Line
	4200 2500 4500 2500
Wire Wire Line
	4200 2600 4500 2600
Connection ~ 4500 2600
Wire Wire Line
	4200 2700 4500 2700
Connection ~ 4500 2700
Wire Wire Line
	4200 2800 4500 2800
Connection ~ 4500 2800
Wire Wire Line
	4200 2900 4500 2900
Wire Wire Line
	4200 3000 4500 3000
Connection ~ 4500 3000
Wire Wire Line
	4200 3100 4500 3100
Connection ~ 4500 3100
Wire Wire Line
	4200 3200 4500 3200
Connection ~ 4500 3200
Wire Wire Line
	4200 3300 4500 3300
Wire Wire Line
	4200 3400 4500 3400
Connection ~ 4500 3400
Wire Wire Line
	4200 3500 4500 3500
Connection ~ 4500 3500
Wire Wire Line
	4200 3600 4500 3600
Wire Wire Line
	4200 3700 4500 3700
Wire Wire Line
	4200 3800 4500 3800
$EndSCHEMATC
